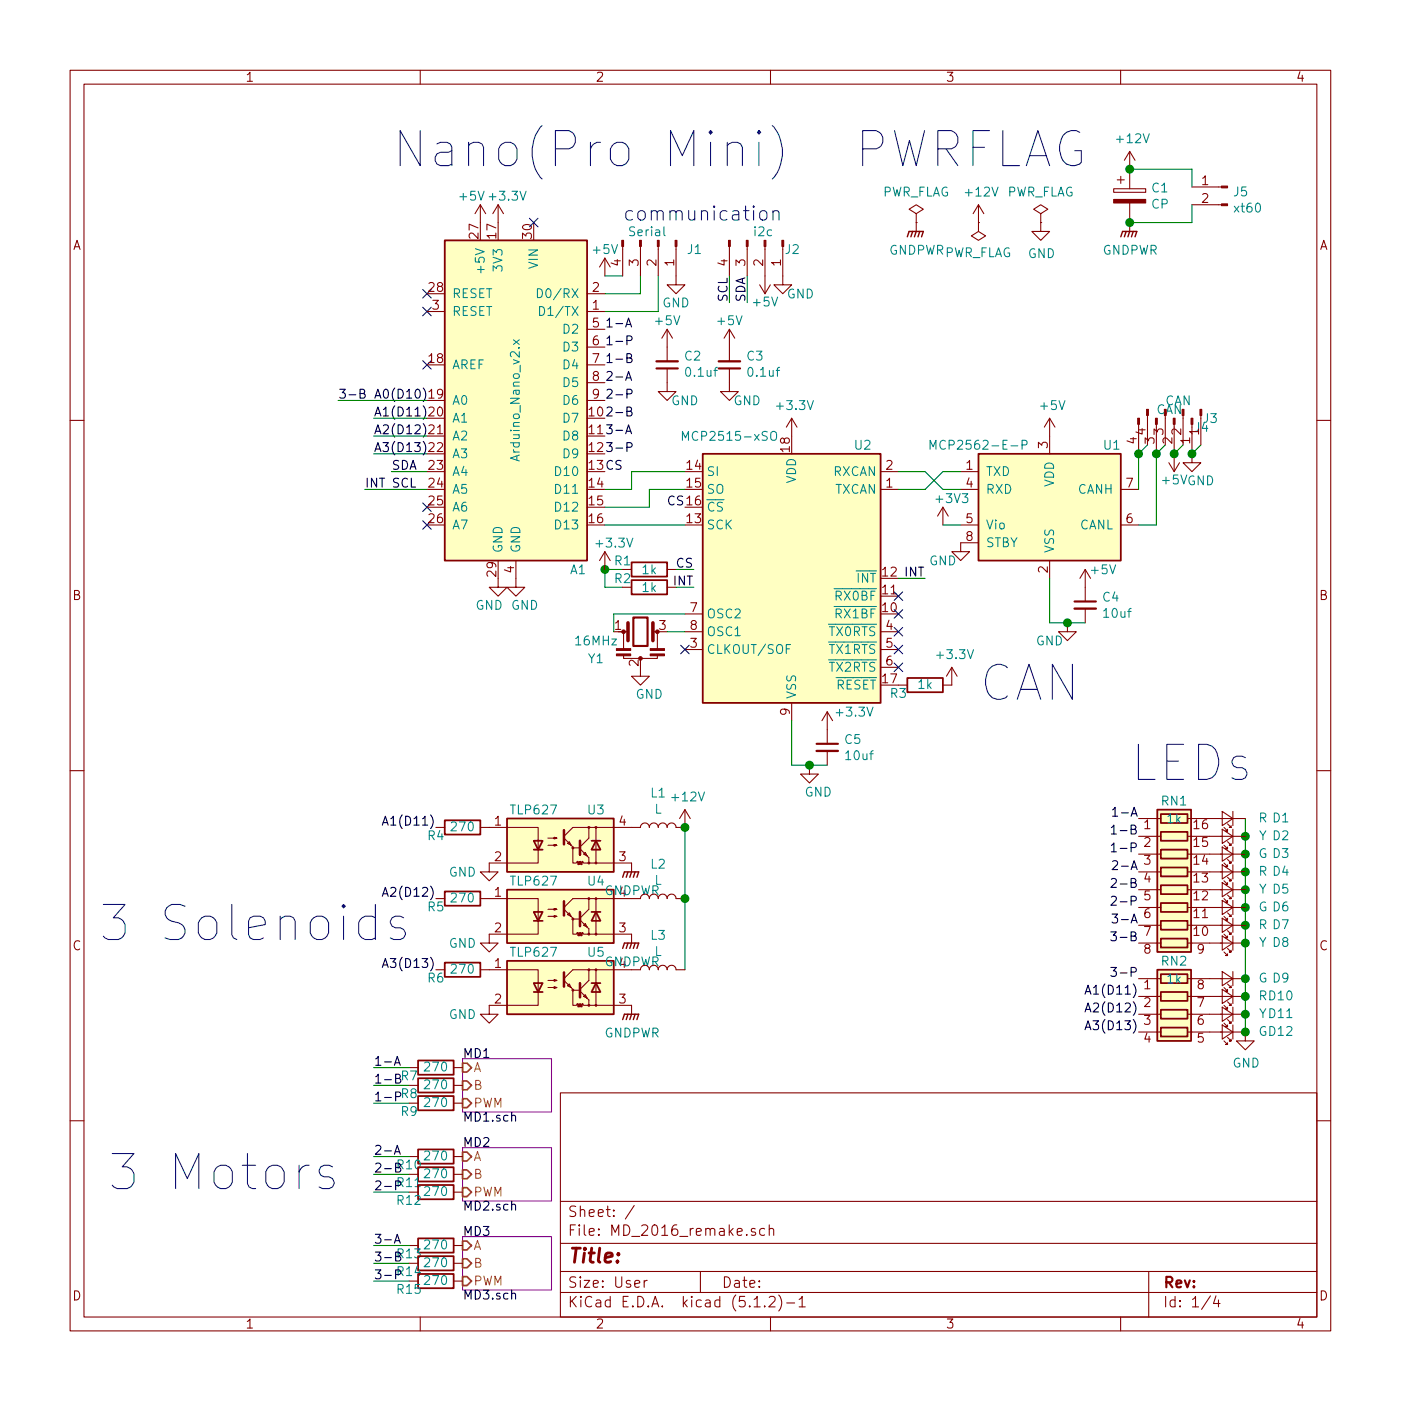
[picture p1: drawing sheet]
EESchema Schematic File Version 4
LIBS:MD_2016_remake-cache
EELAYER 29 0
EELAYER END
$Descr User 7874 7874
encoding utf-8
Sheet 1 4
Title ""
Date ""
Rev ""
Comp ""
Comment1 ""
Comment2 ""
Comment3 ""
Comment4 ""
$EndDescr
$Sheet
S 2600 5950 500  300 
U 5CEF7914
F0 "MD1" 50
F1 "MD1.sch" 50
F2 "A" I L 2600 6000 50 
F3 "B" I L 2600 6100 50 
F4 "PWM" I L 2600 6200 50 
$EndSheet
$Sheet
S 2600 6450 500  300 
U 5CEF7FFC
F0 "MD2" 50
F1 "MD2.sch" 50
F2 "A" I L 2600 6500 50 
F3 "B" I L 2600 6600 50 
F4 "PWM" I L 2600 6700 50 
$EndSheet
$Sheet
S 2600 6950 500  300 
U 5CEF8497
F0 "MD3" 50
F1 "MD3.sch" 50
F2 "A" I L 2600 7000 50 
F3 "B" I L 2600 7100 50 
F4 "PWM" I L 2600 7200 50 
$EndSheet
$Comp
L power:GND #PWR024
U 1 1
P 2900 3250
F 0 "#PWR024" H 2900 3000 50  0001 C CNN
F 1 "GND" H 2950 3100 50  0000 C CNN
F 2 "" H 2900 3250 50  0001 C CNN
F 3 "" H 2900 3250 50  0001 C CNN
	1    2900 3250
	1    0    0    -1  
$EndComp
$Comp
L power:GND #PWR023
U 1 1
P 2800 3250
F 0 "#PWR023" H 2800 3000 50  0001 C CNN
F 1 "GND" H 2750 3100 50  0000 C CNN
F 2 "" H 2800 3250 50  0001 C CNN
F 3 "" H 2800 3250 50  0001 C CNN
	1    2800 3250
	1    0    0    -1  
$EndComp
$Comp
L power:+5V #PWR02
U 1 1
P 2700 1250
F 0 "#PWR02" H 2700 1100 50  0001 C CNN
F 1 "+5V" H 2650 1400 50  0000 C CNN
F 2 "" H 2700 1250 50  0001 C CNN
F 3 "" H 2700 1250 50  0001 C CNN
	1    2700 1250
	1    0    0    -1  
$EndComp
NoConn ~ 2400 1650
NoConn ~ 2400 1750
NoConn ~ 2400 2050
Text Label 2200 2750 0    50   ~ 0
SCL
Wire Wire Line
	2200 2650 2400 2650
NoConn ~ 2400 2850
NoConn ~ 2400 2950
Text Label 2200 2650 0    50   ~ 0
SDA
$Comp
L MCU_Module:Arduino_Nano_v2.x A1
U 1 1
P 2900 2250
F 0 "A1" H 2550 1300 50  0000 C CNN
F 1 "Arduino_Nano_v2.x" V 2900 2250 50  0000 C CNN
F 2 "Module:Arduino_Nano" H 3050 1300 50  0001 L CNN
F 3 "https://www.arduino.cc/en/uploads/Main/ArduinoNanoManual23.pdf" H 2900 1250 50  0001 C CNN
	1    2900 2250
	-1   0    0    -1  
$EndComp
NoConn ~ 3000 1250
Text Label 2100 2250 0    50   ~ 0
A0(D10)
Wire Wire Line
	2400 2550 2100 2550
Text Label 3400 1850 0    50   ~ 0
1-A
Text Label 3400 2050 0    50   ~ 0
1-B
Text Label 3400 1950 0    50   ~ 0
1-P
Text Label 3400 2150 0    50   ~ 0
2-A
Text Label 3400 2250 0    50   ~ 0
2-P
Text Label 3400 2350 0    50   ~ 0
2-B
Text Label 3400 2450 0    50   ~ 0
3-A
Text Label 3400 2550 0    50   ~ 0
3-P
Text Label 1900 2250 0    50   ~ 0
3-B
Wire Wire Line
	1900 2250 2400 2250
Wire Wire Line
	3400 1650 3600 1650
Wire Wire Line
	3700 1750 3400 1750
$Comp
L power:+5V #PWR08
U 1 1
P 3400 1550
F 0 "#PWR08" H 3400 1400 50  0001 C CNN
F 1 "+5V" H 3400 1700 50  0000 C CNN
F 2 "" H 3400 1550 50  0001 C CNN
F 3 "" H 3400 1550 50  0001 C CNN
	1    3400 1550
	1    0    0    -1  
$EndComp
$Comp
L Device:R R7
U 1 1
P 2450 6000
F 0 "R7" V 2400 6150 50  0000 C CNN
F 1 "270" V 2450 6000 50  0000 C CNN
F 2 "Resistor_SMD:R_0603_1608Metric" V 2380 6000 50  0001 C CNN
F 3 "~" H 2450 6000 50  0001 C CNN
	1    2450 6000
	0    -1   -1   0   
$EndComp
$Comp
L Device:R R8
U 1 1
P 2450 6100
F 0 "R8" V 2400 6250 50  0000 C CNN
F 1 "270" V 2450 6100 50  0000 C CNN
F 2 "Resistor_SMD:R_0603_1608Metric" V 2380 6100 50  0001 C CNN
F 3 "~" H 2450 6100 50  0001 C CNN
	1    2450 6100
	0    -1   -1   0   
$EndComp
$Comp
L Device:R R9
U 1 1
P 2450 6200
F 0 "R9" V 2400 6350 50  0000 C CNN
F 1 "270" V 2450 6200 50  0000 C CNN
F 2 "Resistor_SMD:R_0603_1608Metric" V 2380 6200 50  0001 C CNN
F 3 "~" H 2450 6200 50  0001 C CNN
	1    2450 6200
	0    -1   -1   0   
$EndComp
$Comp
L Device:R R10
U 1 1
P 2450 6500
F 0 "R10" V 2400 6650 50  0000 C CNN
F 1 "270" V 2450 6500 50  0000 C CNN
F 2 "Resistor_SMD:R_0603_1608Metric" V 2380 6500 50  0001 C CNN
F 3 "~" H 2450 6500 50  0001 C CNN
	1    2450 6500
	0    -1   -1   0   
$EndComp
$Comp
L Device:R R11
U 1 1
P 2450 6600
F 0 "R11" V 2400 6750 50  0000 C CNN
F 1 "270" V 2450 6600 50  0000 C CNN
F 2 "Resistor_SMD:R_0603_1608Metric" V 2380 6600 50  0001 C CNN
F 3 "~" H 2450 6600 50  0001 C CNN
	1    2450 6600
	0    -1   -1   0   
$EndComp
$Comp
L Device:R R12
U 1 1
P 2450 6700
F 0 "R12" V 2400 6850 50  0000 C CNN
F 1 "270" V 2450 6700 50  0000 C CNN
F 2 "Resistor_SMD:R_0603_1608Metric" V 2380 6700 50  0001 C CNN
F 3 "~" H 2450 6700 50  0001 C CNN
	1    2450 6700
	0    -1   -1   0   
$EndComp
$Comp
L Device:R R13
U 1 1
P 2450 7000
F 0 "R13" V 2400 7150 50  0000 C CNN
F 1 "270" V 2450 7000 50  0000 C CNN
F 2 "Resistor_SMD:R_0603_1608Metric" V 2380 7000 50  0001 C CNN
F 3 "~" H 2450 7000 50  0001 C CNN
	1    2450 7000
	0    -1   -1   0   
$EndComp
$Comp
L Device:R R14
U 1 1
P 2450 7100
F 0 "R14" V 2400 7250 50  0000 C CNN
F 1 "270" V 2450 7100 50  0000 C CNN
F 2 "Resistor_SMD:R_0603_1608Metric" V 2380 7100 50  0001 C CNN
F 3 "~" H 2450 7100 50  0001 C CNN
	1    2450 7100
	0    -1   -1   0   
$EndComp
$Comp
L Device:R R15
U 1 1
P 2450 7200
F 0 "R15" V 2400 7350 50  0000 C CNN
F 1 "270" V 2450 7200 50  0000 C CNN
F 2 "Resistor_SMD:R_0603_1608Metric" V 2380 7200 50  0001 C CNN
F 3 "~" H 2450 7200 50  0001 C CNN
	1    2450 7200
	0    -1   -1   0   
$EndComp
Text Label 2100 6000 0    50   ~ 0
1-A
Text Label 2100 6100 0    50   ~ 0
1-B
Text Label 2100 6200 0    50   ~ 0
1-P
Text Label 2100 6500 0    50   ~ 0
2-A
Text Label 2100 6700 0    50   ~ 0
2-P
Text Label 2100 6600 0    50   ~ 0
2-B
Text Label 2100 7000 0    50   ~ 0
3-A
Text Label 2100 7200 0    50   ~ 0
3-P
Wire Wire Line
	2300 6000 2100 6000
Wire Wire Line
	2100 6100 2300 6100
Wire Wire Line
	2300 6200 2100 6200
Wire Wire Line
	2100 6500 2300 6500
Wire Wire Line
	2300 6600 2100 6600
Wire Wire Line
	2100 6700 2300 6700
Text Label 2100 7100 0    50   ~ 0
3-B
Wire Wire Line
	2300 7000 2100 7000
Wire Wire Line
	2100 7100 2300 7100
Wire Wire Line
	2300 7200 2100 7200
Text Label 2100 2350 0    50   ~ 0
A1(D11)
Text Label 2100 2450 0    50   ~ 0
A2(D12)
Text Label 2100 2550 0    50   ~ 0
A3(D13)
Wire Wire Line
	2400 2350 2100 2350
Wire Wire Line
	2100 2450 2400 2450
Wire Wire Line
	3400 1550 3500 1550
Wire Wire Line
	3600 1650 3600 1550
Wire Wire Line
	3700 1550 3700 1750
$Comp
L power:GND #PWR09
U 1 1
P 3800 1550
F 0 "#PWR09" H 3800 1300 50  0001 C CNN
F 1 "GND" H 3800 1400 50  0000 C CNN
F 2 "" H 3800 1550 50  0001 C CNN
F 3 "" H 3800 1550 50  0001 C CNN
	1    3800 1550
	1    0    0    -1  
$EndComp
$Comp
L Connector:Conn_01x04_Male J1
U 1 1
P 3700 1350
F 0 "J1" V 3750 1600 50  0000 R CNN
F 1 "Serial" V 3650 1400 50  0000 R CNN
F 2 "Connector_JST:JST_PH_B4B-PH-K_1x04_P2.00mm_Vertical" H 3700 1350 50  0001 C CNN
F 3 "~" H 3700 1350 50  0001 C CNN
	1    3700 1350
	0    1    1    0   
$EndComp
$Comp
L Interface_CAN_LIN:MCP2515-xSO U2
U 1 1
P 4450 3250
F 0 "U2" H 4850 4000 50  0000 C CNN
F 1 "MCP2515-xSO" H 4100 4050 50  0000 C CNN
F 2 "Package_DIP:DIP-18_W7.62mm_Socket" H 4450 2350 50  0001 C CIN
F 3 "http://ww1.microchip.com/downloads/en/DeviceDoc/21801e.pdf" H 4550 2450 50  0001 C CNN
	1    4450 3250
	1    0    0    -1  
$EndComp
Wire Wire Line
	3850 2950 3400 2950
Wire Wire Line
	3400 2850 3650 2850
Wire Wire Line
	3650 2850 3650 2750
Wire Wire Line
	3650 2750 3850 2750
Wire Wire Line
	3400 2750 3550 2750
Wire Wire Line
	3550 2750 3550 2650
Wire Wire Line
	3550 2650 3850 2650
Text Label 3400 2650 0    50   ~ 0
CS
Text Label 3850 2850 2    50   ~ 0
CS
$Comp
L Device:Resonator Y1
U 1 1
P 3600 3550
F 0 "Y1" H 3350 3400 50  0000 C CNN
F 1 "16MHz" H 3350 3500 50  0000 C CNN
F 2 "Crystal:Resonator_muRata_CSTLSxxxX-3Pin_W5.5mm_H3.0mm" H 3575 3550 50  0001 C CNN
F 3 "~" H 3575 3550 50  0001 C CNN
	1    3600 3550
	1    0    0    -1  
$EndComp
Wire Wire Line
	3850 3450 3450 3450
Wire Wire Line
	3450 3450 3450 3550
Wire Wire Line
	3750 3550 3850 3550
$Comp
L power:GND #PWR027
U 1 1
P 3600 3750
F 0 "#PWR027" H 3600 3500 50  0001 C CNN
F 1 "GND" H 3650 3600 50  0000 C CNN
F 2 "" H 3600 3750 50  0001 C CNN
F 3 "" H 3600 3750 50  0001 C CNN
	1    3600 3750
	1    0    0    -1  
$EndComp
$Comp
L power:GND #PWR030
U 1 1
P 4550 4300
F 0 "#PWR030" H 4550 4050 50  0001 C CNN
F 1 "GND" H 4600 4150 50  0000 C CNN
F 2 "" H 4550 4300 50  0001 C CNN
F 3 "" H 4550 4300 50  0001 C CNN
	1    4550 4300
	1    0    0    -1  
$EndComp
NoConn ~ 3850 3650
Text Label 5200 3250 2    50   ~ 0
INT
Wire Wire Line
	5200 3250 5050 3250
Text Label 2050 2750 0    50   ~ 0
INT
Wire Wire Line
	2050 2750 2400 2750
NoConn ~ 5050 3550
NoConn ~ 5050 3650
NoConn ~ 5050 3750
NoConn ~ 5050 3450
NoConn ~ 5050 3350
$Comp
L Device:R R3
U 1 1
P 5200 3850
F 0 "R3" V 5150 4000 50  0000 C CNN
F 1 "1k" V 5200 3850 50  0000 C CNN
F 2 "Resistor_SMD:R_0603_1608Metric" V 5130 3850 50  0001 C CNN
F 3 "~" H 5200 3850 50  0001 C CNN
	1    5200 3850
	0    -1   -1   0   
$EndComp
$Comp
L Interface_CAN_LIN:MCP2562-E-P U1
U 1 1
P 5900 2850
F 0 "U1" H 6250 3200 50  0000 C CNN
F 1 "MCP2562-E-P" H 5500 3200 50  0000 C CNN
F 2 "Package_DIP:DIP-8_W7.62mm" H 5900 2350 50  0001 C CIN
F 3 "http://ww1.microchip.com/downloads/en/DeviceDoc/25167A.pdf" H 5900 2850 50  0001 C CNN
	1    5900 2850
	1    0    0    -1  
$EndComp
$Comp
L power:+3V3 #PWR020
U 1 1
P 5300 2950
F 0 "#PWR020" H 5300 2800 50  0001 C CNN
F 1 "+3V3" H 5350 3100 50  0000 C CNN
F 2 "" H 5300 2950 50  0001 C CNN
F 3 "" H 5300 2950 50  0001 C CNN
	1    5300 2950
	1    0    0    -1  
$EndComp
Wire Wire Line
	5300 2950 5400 2950
$Comp
L power:GND #PWR026
U 1 1
P 6000 3500
F 0 "#PWR026" H 6000 3250 50  0001 C CNN
F 1 "GND" H 5900 3400 50  0000 C CNN
F 2 "" H 6000 3500 50  0001 C CNN
F 3 "" H 6000 3500 50  0001 C CNN
	1    6000 3500
	1    0    0    -1  
$EndComp
$Comp
L power:GND #PWR021
U 1 1
P 5400 3050
F 0 "#PWR021" H 5400 2800 50  0001 C CNN
F 1 "GND" H 5300 2950 50  0000 C CNN
F 2 "" H 5400 3050 50  0001 C CNN
F 3 "" H 5400 3050 50  0001 C CNN
	1    5400 3050
	1    0    0    -1  
$EndComp
$Comp
L power:+5V #PWR017
U 1 1
P 5900 2450
F 0 "#PWR017" H 5900 2300 50  0001 C CNN
F 1 "+5V" H 5915 2623 50  0000 C CNN
F 2 "" H 5900 2450 50  0001 C CNN
F 3 "" H 5900 2450 50  0001 C CNN
	1    5900 2450
	1    0    0    -1  
$EndComp
Wire Wire Line
	5050 2650 5200 2650
Wire Wire Line
	5200 2650 5300 2750
Wire Wire Line
	5300 2750 5400 2750
Wire Wire Line
	5400 2650 5300 2650
Wire Wire Line
	5300 2650 5200 2750
Wire Wire Line
	5200 2750 5050 2750
$Comp
L Device:C_Small C5
U 1 1
P 4650 4200
F 0 "C5" H 4742 4246 50  0000 L CNN
F 1 "10uf" H 4742 4155 50  0000 L CNN
F 2 "Capacitor_SMD:C_0603_1608Metric" H 4650 4200 50  0001 C CNN
F 3 "~" H 4650 4200 50  0001 C CNN
	1    4650 4200
	1    0    0    -1  
$EndComp
$Comp
L power:+3.3V #PWR029
U 1 1
P 4650 4100
F 0 "#PWR029" H 4650 3950 50  0001 C CNN
F 1 "+3.3V" H 4800 4200 50  0000 C CNN
F 2 "" H 4650 4100 50  0001 C CNN
F 3 "" H 4650 4100 50  0001 C CNN
	1    4650 4100
	1    0    0    -1  
$EndComp
Wire Wire Line
	4650 4300 4550 4300
Wire Wire Line
	4450 4300 4450 4050
Connection ~ 4550 4300
Wire Wire Line
	4550 4300 4450 4300
$Comp
L Device:C_Small C4
U 1 1
P 6100 3400
F 0 "C4" H 6192 3446 50  0000 L CNN
F 1 "10uf" H 6192 3355 50  0000 L CNN
F 2 "Capacitor_SMD:C_0603_1608Metric" H 6100 3400 50  0001 C CNN
F 3 "~" H 6100 3400 50  0001 C CNN
	1    6100 3400
	1    0    0    -1  
$EndComp
$Comp
L power:+5V #PWR025
U 1 1
P 6100 3300
F 0 "#PWR025" H 6100 3150 50  0001 C CNN
F 1 "+5V" H 6200 3400 50  0000 C CNN
F 2 "" H 6100 3300 50  0001 C CNN
F 3 "" H 6100 3300 50  0001 C CNN
	1    6100 3300
	1    0    0    -1  
$EndComp
Wire Wire Line
	6100 3500 6000 3500
Wire Wire Line
	5900 3500 5900 3250
Connection ~ 6000 3500
Wire Wire Line
	6000 3500 5900 3500
$Comp
L power:+3.3V #PWR028
U 1 1
P 5350 3850
F 0 "#PWR028" H 5350 3700 50  0001 C CNN
F 1 "+3.3V" H 5365 4023 50  0000 C CNN
F 2 "" H 5350 3850 50  0001 C CNN
F 3 "" H 5350 3850 50  0001 C CNN
	1    5350 3850
	1    0    0    -1  
$EndComp
$Comp
L power:+3.3V #PWR016
U 1 1
P 4450 2450
F 0 "#PWR016" H 4450 2300 50  0001 C CNN
F 1 "+3.3V" H 4465 2623 50  0000 C CNN
F 2 "" H 4450 2450 50  0001 C CNN
F 3 "" H 4450 2450 50  0001 C CNN
	1    4450 2450
	1    0    0    -1  
$EndComp
$Comp
L power:+3.3V #PWR03
U 1 1
P 2800 1250
F 0 "#PWR03" H 2800 1100 50  0001 C CNN
F 1 "+3.3V" H 2850 1400 50  0000 C CNN
F 2 "" H 2800 1250 50  0001 C CNN
F 3 "" H 2800 1250 50  0001 C CNN
	1    2800 1250
	1    0    0    -1  
$EndComp
Connection ~ 3400 3200
Wire Wire Line
	3500 3200 3400 3200
Wire Wire Line
	3400 3300 3500 3300
Wire Wire Line
	3400 3200 3400 3300
Wire Wire Line
	3800 3200 3900 3200
Wire Wire Line
	3900 3300 3800 3300
$Comp
L Device:R R2
U 1 1
P 3650 3300
F 0 "R2" V 3600 3450 50  0000 C CNN
F 1 "1k" V 3650 3300 50  0000 C CNN
F 2 "Resistor_SMD:R_0603_1608Metric" V 3580 3300 50  0001 C CNN
F 3 "~" H 3650 3300 50  0001 C CNN
	1    3650 3300
	0    -1   1    0   
$EndComp
$Comp
L Device:R R1
U 1 1
P 3650 3200
F 0 "R1" V 3600 3350 50  0000 C CNN
F 1 "1k" V 3650 3200 50  0000 C CNN
F 2 "Resistor_SMD:R_0603_1608Metric" V 3580 3200 50  0001 C CNN
F 3 "~" H 3650 3200 50  0001 C CNN
	1    3650 3200
	0    -1   1    0   
$EndComp
Text Label 3900 3200 2    50   ~ 0
CS
Text Label 3900 3300 2    50   ~ 0
INT
$Comp
L power:+3.3V #PWR022
U 1 1
P 3400 3200
F 0 "#PWR022" H 3400 3050 50  0001 C CNN
F 1 "+3.3V" H 3350 3350 50  0000 C CNN
F 2 "" H 3400 3200 50  0001 C CNN
F 3 "" H 3400 3200 50  0001 C CNN
	1    3400 3200
	-1   0    0    -1  
$EndComp
$Comp
L Connector:Conn_01x04_Male J2
U 1 1
P 4300 1350
F 0 "J2" V 4350 1550 50  0000 R CNN
F 1 "i2c" V 4250 1400 50  0000 R CNN
F 2 "Connector_JST:JST_PH_B4B-PH-K_1x04_P2.00mm_Vertical" H 4300 1350 50  0001 C CNN
F 3 "~" H 4300 1350 50  0001 C CNN
	1    4300 1350
	0    1    1    0   
$EndComp
Text Label 4100 1700 1    50   ~ 0
SCL
$Comp
L power:GND #PWR011
U 1 1
P 4400 1550
F 0 "#PWR011" H 4400 1300 50  0001 C CNN
F 1 "GND" H 4500 1450 50  0000 C CNN
F 2 "" H 4400 1550 50  0001 C CNN
F 3 "" H 4400 1550 50  0001 C CNN
	1    4400 1550
	1    0    0    -1  
$EndComp
Text Label 4200 1700 1    50   ~ 0
SDA
Wire Wire Line
	4200 1700 4200 1550
Wire Wire Line
	4100 1700 4100 1550
$Comp
L Device:C_Small C3
U 1 1
P 4100 2050
F 0 "C3" H 4008 2004 50  0000 R CNN
F 1 "0.1uf" H 4008 2095 50  0000 R CNN
F 2 "Capacitor_SMD:C_0603_1608Metric" H 4100 2050 50  0001 C CNN
F 3 "~" H 4100 2050 50  0001 C CNN
	1    4100 2050
	-1   0    0    1   
$EndComp
$Comp
L power:+5V #PWR010
U 1 1
P 4300 1550
F 0 "#PWR010" H 4300 1400 50  0001 C CNN
F 1 "+5V" H 4300 1700 50  0000 C CNN
F 2 "" H 4300 1550 50  0001 C CNN
F 3 "" H 4300 1550 50  0001 C CNN
	1    4300 1550
	-1   0    0    1   
$EndComp
$Comp
L power:+5V #PWR013
U 1 1
P 4100 1950
F 0 "#PWR013" H 4100 1800 50  0001 C CNN
F 1 "+5V" H 4100 2100 50  0000 C CNN
F 2 "" H 4100 1950 50  0001 C CNN
F 3 "" H 4100 1950 50  0001 C CNN
	1    4100 1950
	1    0    0    -1  
$EndComp
$Comp
L power:GND #PWR015
U 1 1
P 4100 2150
F 0 "#PWR015" H 4100 1900 50  0001 C CNN
F 1 "GND" H 4200 2050 50  0000 C CNN
F 2 "" H 4100 2150 50  0001 C CNN
F 3 "" H 4100 2150 50  0001 C CNN
	1    4100 2150
	1    0    0    -1  
$EndComp
$Comp
L Device:C_Small C2
U 1 1
P 3750 2050
F 0 "C2" H 3658 2004 50  0000 R CNN
F 1 "0.1uf" H 3658 2095 50  0000 R CNN
F 2 "Capacitor_SMD:C_0603_1608Metric" H 3750 2050 50  0001 C CNN
F 3 "~" H 3750 2050 50  0001 C CNN
	1    3750 2050
	-1   0    0    1   
$EndComp
$Comp
L power:+5V #PWR012
U 1 1
P 3750 1950
F 0 "#PWR012" H 3750 1800 50  0001 C CNN
F 1 "+5V" H 3750 2100 50  0000 C CNN
F 2 "" H 3750 1950 50  0001 C CNN
F 3 "" H 3750 1950 50  0001 C CNN
	1    3750 1950
	1    0    0    -1  
$EndComp
$Comp
L power:GND #PWR014
U 1 1
P 3750 2150
F 0 "#PWR014" H 3750 1900 50  0001 C CNN
F 1 "GND" H 3850 2050 50  0000 C CNN
F 2 "" H 3750 2150 50  0001 C CNN
F 3 "" H 3750 2150 50  0001 C CNN
	1    3750 2150
	1    0    0    -1  
$EndComp
Wire Wire Line
	7000 5200 7000 5300
Connection ~ 7000 5200
Wire Wire Line
	7000 5100 7000 5200
Connection ~ 7000 5100
Wire Wire Line
	7000 5000 7000 5100
Connection ~ 7000 5000
Wire Wire Line
	7000 4900 7000 5000
Connection ~ 7000 4900
Wire Wire Line
	7000 4800 7000 4900
Connection ~ 7000 4800
Wire Wire Line
	7000 4700 7000 4800
Connection ~ 7000 4700
Wire Wire Line
	7000 4600 7000 4700
$Comp
L power:GND #PWR038
U 1 1
P 7000 5800
F 0 "#PWR038" H 7000 5550 50  0001 C CNN
F 1 "GND" H 7005 5627 50  0000 C CNN
F 2 "" H 7000 5800 50  0001 C CNN
F 3 "" H 7000 5800 50  0001 C CNN
	1    7000 5800
	1    0    0    -1  
$EndComp
$Comp
L Device:LED_Small D8
U 1 1
P 6900 5300
F 0 "D8" H 6600 5300 50  0000 C CNN
F 1 "Y" H 6700 5300 50  0000 C CNN
F 2 "LED_SMD:LED_0603_1608Metric" V 6900 5300 50  0001 C CNN
F 3 "~" V 6900 5300 50  0001 C CNN
	1    6900 5300
	-1   0    0    1   
$EndComp
$Comp
L Device:LED_Small D7
U 1 1
P 6900 5200
F 0 "D7" H 6600 5200 50  0000 C CNN
F 1 "R" H 6700 5200 50  0000 C CNN
F 2 "LED_SMD:LED_0603_1608Metric" V 6900 5200 50  0001 C CNN
F 3 "~" V 6900 5200 50  0001 C CNN
	1    6900 5200
	-1   0    0    1   
$EndComp
$Comp
L Device:LED_Small D6
U 1 1
P 6900 5100
F 0 "D6" H 6600 5100 50  0000 C CNN
F 1 "G" H 6700 5100 50  0000 C CNN
F 2 "LED_SMD:LED_0603_1608Metric" V 6900 5100 50  0001 C CNN
F 3 "~" V 6900 5100 50  0001 C CNN
	1    6900 5100
	-1   0    0    1   
$EndComp
$Comp
L Device:LED_Small D5
U 1 1
P 6900 5000
F 0 "D5" H 6600 5000 50  0000 C CNN
F 1 "Y" H 6700 5000 50  0000 C CNN
F 2 "LED_SMD:LED_0603_1608Metric" V 6900 5000 50  0001 C CNN
F 3 "~" V 6900 5000 50  0001 C CNN
	1    6900 5000
	-1   0    0    1   
$EndComp
$Comp
L Device:LED_Small D4
U 1 1
P 6900 4900
F 0 "D4" H 6600 4900 50  0000 C CNN
F 1 "R" H 6700 4900 50  0000 C CNN
F 2 "LED_SMD:LED_0603_1608Metric" V 6900 4900 50  0001 C CNN
F 3 "~" V 6900 4900 50  0001 C CNN
	1    6900 4900
	-1   0    0    1   
$EndComp
$Comp
L Device:R_Pack08 RN1
U 1 1
P 6600 5000
F 0 "RN1" V 6100 5000 50  0000 C CNN
F 1 "1k" V 6200 5000 50  0000 C CNN
F 2 "Resistor_SMD:R_Array_Convex_8x0602" V 7075 5000 50  0001 C CNN
F 3 "~" H 6600 5000 50  0001 C CNN
	1    6600 5000
	0    1    1    0   
$EndComp
$Comp
L Device:LED_Small D3
U 1 1
P 6900 4800
F 0 "D3" H 6600 4800 50  0000 C CNN
F 1 "G" H 6700 4800 50  0000 C CNN
F 2 "LED_SMD:LED_0603_1608Metric" V 6900 4800 50  0001 C CNN
F 3 "~" V 6900 4800 50  0001 C CNN
	1    6900 4800
	-1   0    0    1   
$EndComp
$Comp
L Device:LED_Small D2
U 1 1
P 6900 4700
F 0 "D2" H 6600 4700 50  0000 C CNN
F 1 "Y" H 6700 4700 50  0000 C CNN
F 2 "LED_SMD:LED_0603_1608Metric" V 6900 4700 50  0001 C CNN
F 3 "~" V 6900 4700 50  0001 C CNN
	1    6900 4700
	-1   0    0    1   
$EndComp
$Comp
L Device:LED_Small D1
U 1 1
P 6900 4600
F 0 "D1" H 6600 4600 50  0000 C CNN
F 1 "R" H 6700 4600 50  0000 C CNN
F 2 "LED_SMD:LED_0603_1608Metric" V 6900 4600 50  0001 C CNN
F 3 "~" V 6900 4600 50  0001 C CNN
	1    6900 4600
	-1   0    0    1   
$EndComp
Text Label 6400 5300 2    50   ~ 0
3-B
Text Label 6400 5500 2    50   ~ 0
3-P
Text Label 6400 5200 2    50   ~ 0
3-A
Text Label 6400 5000 2    50   ~ 0
2-B
Text Label 6400 5100 2    50   ~ 0
2-P
Text Label 6400 4900 2    50   ~ 0
2-A
Text Label 6400 4800 2    50   ~ 0
1-P
Text Label 6400 4700 2    50   ~ 0
1-B
Text Label 6400 4600 2    50   ~ 0
1-A
$Comp
L power:GND #PWR06
U 1 1
P 5850 1250
F 0 "#PWR06" H 5850 1000 50  0001 C CNN
F 1 "GND" H 5855 1077 50  0000 C CNN
F 2 "" H 5850 1250 50  0001 C CNN
F 3 "" H 5850 1250 50  0001 C CNN
	1    5850 1250
	1    0    0    -1  
$EndComp
$Comp
L power:PWR_FLAG #FLG03
U 1 1
P 5850 1250
F 0 "#FLG03" H 5850 1325 50  0001 C CNN
F 1 "PWR_FLAG" H 5850 1423 50  0000 C CNN
F 2 "" H 5850 1250 50  0001 C CNN
F 3 "~" H 5850 1250 50  0001 C CNN
	1    5850 1250
	1    0    0    -1  
$EndComp
$Comp
L power:GNDPWR #PWR04
U 1 1
P 5150 1250
F 0 "#PWR04" H 5150 1050 50  0001 C CNN
F 1 "GNDPWR" H 5154 1096 50  0000 C CNN
F 2 "" H 5150 1200 50  0001 C CNN
F 3 "" H 5150 1200 50  0001 C CNN
	1    5150 1250
	1    0    0    -1  
$EndComp
$Comp
L power:PWR_FLAG #FLG01
U 1 1
P 5150 1250
F 0 "#FLG01" H 5150 1325 50  0001 C CNN
F 1 "PWR_FLAG" H 5150 1423 50  0000 C CNN
F 2 "" H 5150 1250 50  0001 C CNN
F 3 "~" H 5150 1250 50  0001 C CNN
	1    5150 1250
	1    0    0    -1  
$EndComp
$Comp
L power:PWR_FLAG #FLG02
U 1 1
P 5500 1250
F 0 "#FLG02" H 5500 1325 50  0001 C CNN
F 1 "PWR_FLAG" H 5500 1423 50  0000 C CNN
F 2 "" H 5500 1250 50  0001 C CNN
F 3 "~" H 5500 1250 50  0001 C CNN
	1    5500 1250
	-1   0    0    1   
$EndComp
$Comp
L power:+12V #PWR05
U 1 1
P 5500 1250
F 0 "#PWR05" H 5500 1100 50  0001 C CNN
F 1 "+12V" H 5515 1423 50  0000 C CNN
F 2 "" H 5500 1250 50  0001 C CNN
F 3 "" H 5500 1250 50  0001 C CNN
	1    5500 1250
	1    0    0    -1  
$EndComp
$Comp
L power:GND #PWR019
U 1 1
P 6700 2550
F 0 "#PWR019" H 6700 2300 50  0001 C CNN
F 1 "GND" H 6750 2400 50  0000 C CNN
F 2 "" H 6700 2550 50  0001 C CNN
F 3 "" H 6700 2550 50  0001 C CNN
	1    6700 2550
	1    0    0    -1  
$EndComp
$Comp
L power:+5V #PWR018
U 1 1
P 6600 2550
F 0 "#PWR018" H 6600 2400 50  0001 C CNN
F 1 "+5V" H 6600 2700 50  0000 C CNN
F 2 "" H 6600 2550 50  0001 C CNN
F 3 "" H 6600 2550 50  0001 C CNN
	1    6600 2550
	-1   0    0    1   
$EndComp
Wire Wire Line
	6500 2550 6500 2950
Wire Wire Line
	6500 2950 6400 2950
Wire Wire Line
	6400 2750 6400 2550
$Comp
L Connector:Conn_01x04_Male J4
U 1 1
P 6600 2350
F 0 "J4" V 6650 2550 50  0000 R CNN
F 1 "CAN" V 6550 2400 50  0000 R CNN
F 2 "Connector_JST:JST_PH_B4B-PH-K_1x04_P2.00mm_Vertical" H 6600 2350 50  0001 C CNN
F 3 "~" H 6600 2350 50  0001 C CNN
	1    6600 2350
	0    1    1    0   
$EndComp
$Comp
L Connector:Conn_01x04_Male J3
U 1 1
P 6650 2300
F 0 "J3" V 6700 2500 50  0000 R CNN
F 1 "CAN" V 6600 2350 50  0000 R CNN
F 2 "Connector_JST:JST_PH_B4B-PH-K_1x04_P2.00mm_Vertical" H 6650 2300 50  0001 C CNN
F 3 "~" H 6650 2300 50  0001 C CNN
	1    6650 2300
	0    1    1    0   
$EndComp
Wire Wire Line
	6400 2550 6450 2500
Connection ~ 6400 2550
Wire Wire Line
	6500 2550 6550 2500
Connection ~ 6500 2550
Wire Wire Line
	6600 2550 6650 2500
Connection ~ 6600 2550
Wire Wire Line
	6700 2550 6750 2500
Connection ~ 6700 2550
$Comp
L Isolator:TLP627 U3
U 1 1
P 3150 4750
F 0 "U3" H 3350 4950 50  0000 C CNN
F 1 "TLP627" H 3000 4950 50  0000 C CNN
F 2 "Package_DIP:DIP-4_W7.62mm" H 2850 4550 50  0001 L CIN
F 3 "https://toshiba.semicon-storage.com/info/docget.jsp?did=16914&prodName=TLP627" H 3150 4750 50  0001 L CNN
	1    3150 4750
	1    0    0    -1  
$EndComp
$Comp
L Isolator:TLP627 U4
U 1 1
P 3150 5150
F 0 "U4" H 3350 5350 50  0000 C CNN
F 1 "TLP627" H 3000 5350 50  0000 C CNN
F 2 "Package_DIP:DIP-4_W7.62mm" H 2850 4950 50  0001 L CIN
F 3 "https://toshiba.semicon-storage.com/info/docget.jsp?did=16914&prodName=TLP627" H 3150 5150 50  0001 L CNN
	1    3150 5150
	1    0    0    -1  
$EndComp
Text Label 6400 5600 2    50   ~ 0
A1(D11)
Text Label 6400 5700 2    50   ~ 0
A2(D12)
Text Label 6400 5800 2    50   ~ 0
A3(D13)
$Comp
L Device:R_Pack04 RN2
U 1 1
P 6600 5700
F 0 "RN2" V 6300 5700 50  0000 C CNN
F 1 "1k" V 6400 5700 50  0000 C CNN
F 2 "Resistor_SMD:R_Array_Convex_4x0603" V 6875 5700 50  0001 C CNN
F 3 "~" H 6600 5700 50  0001 C CNN
	1    6600 5700
	0    1    1    0   
$EndComp
$Comp
L Device:LED_Small D9
U 1 1
P 6900 5500
F 0 "D9" H 6600 5500 50  0000 C CNN
F 1 "G" H 6700 5500 50  0000 C CNN
F 2 "LED_SMD:LED_0603_1608Metric" V 6900 5500 50  0001 C CNN
F 3 "~" V 6900 5500 50  0001 C CNN
	1    6900 5500
	-1   0    0    1   
$EndComp
$Comp
L Device:LED_Small D10
U 1 1
P 6900 5600
F 0 "D10" H 6600 5600 50  0000 C CNN
F 1 "R" H 6700 5600 50  0000 C CNN
F 2 "LED_SMD:LED_0603_1608Metric" V 6900 5600 50  0001 C CNN
F 3 "~" V 6900 5600 50  0001 C CNN
	1    6900 5600
	-1   0    0    1   
$EndComp
$Comp
L Device:LED_Small D11
U 1 1
P 6900 5700
F 0 "D11" H 6600 5700 50  0000 C CNN
F 1 "Y" H 6700 5700 50  0000 C CNN
F 2 "LED_SMD:LED_0603_1608Metric" V 6900 5700 50  0001 C CNN
F 3 "~" V 6900 5700 50  0001 C CNN
	1    6900 5700
	-1   0    0    1   
$EndComp
$Comp
L Device:LED_Small D12
U 1 1
P 6900 5800
F 0 "D12" H 6600 5800 50  0000 C CNN
F 1 "G" H 6700 5800 50  0000 C CNN
F 2 "LED_SMD:LED_0603_1608Metric" V 6900 5800 50  0001 C CNN
F 3 "~" V 6900 5800 50  0001 C CNN
	1    6900 5800
	-1   0    0    1   
$EndComp
Wire Wire Line
	7000 5300 7000 5500
Connection ~ 7000 5300
Connection ~ 7000 5800
Connection ~ 7000 5500
Wire Wire Line
	7000 5500 7000 5600
Connection ~ 7000 5600
Wire Wire Line
	7000 5600 7000 5700
Connection ~ 7000 5700
Wire Wire Line
	7000 5700 7000 5800
$Comp
L Isolator:TLP627 U5
U 1 1
P 3150 5550
F 0 "U5" H 3350 5750 50  0000 C CNN
F 1 "TLP627" H 3000 5750 50  0000 C CNN
F 2 "Package_DIP:DIP-4_W7.62mm" H 2850 5350 50  0001 L CIN
F 3 "https://toshiba.semicon-storage.com/info/docget.jsp?did=16914&prodName=TLP627" H 3150 5550 50  0001 L CNN
	1    3150 5550
	1    0    0    -1  
$EndComp
Text Label 2450 4650 2    50   ~ 0
A1(D11)
Text Label 2450 5050 2    50   ~ 0
A2(D12)
Text Label 2450 5450 2    50   ~ 0
A3(D13)
$Comp
L Device:R R4
U 1 1
P 2600 4650
F 0 "R4" V 2550 4800 50  0000 C CNN
F 1 "270" V 2600 4650 50  0000 C CNN
F 2 "Resistor_SMD:R_0603_1608Metric" V 2530 4650 50  0001 C CNN
F 3 "~" H 2600 4650 50  0001 C CNN
	1    2600 4650
	0    -1   -1   0   
$EndComp
$Comp
L Device:R R5
U 1 1
P 2600 5050
F 0 "R5" V 2550 5200 50  0000 C CNN
F 1 "270" V 2600 5050 50  0000 C CNN
F 2 "Resistor_SMD:R_0603_1608Metric" V 2530 5050 50  0001 C CNN
F 3 "~" H 2600 5050 50  0001 C CNN
	1    2600 5050
	0    -1   -1   0   
$EndComp
$Comp
L Device:R R6
U 1 1
P 2600 5450
F 0 "R6" V 2550 5600 50  0000 C CNN
F 1 "270" V 2600 5450 50  0000 C CNN
F 2 "Resistor_SMD:R_0603_1608Metric" V 2530 5450 50  0001 C CNN
F 3 "~" H 2600 5450 50  0001 C CNN
	1    2600 5450
	0    -1   -1   0   
$EndComp
$Comp
L power:GND #PWR032
U 1 1
P 2750 4850
F 0 "#PWR032" H 2750 4600 50  0001 C CNN
F 1 "GND" H 2600 4800 50  0000 C CNN
F 2 "" H 2750 4850 50  0001 C CNN
F 3 "" H 2750 4850 50  0001 C CNN
	1    2750 4850
	1    0    0    -1  
$EndComp
$Comp
L power:GND #PWR034
U 1 1
P 2750 5250
F 0 "#PWR034" H 2750 5000 50  0001 C CNN
F 1 "GND" H 2600 5200 50  0000 C CNN
F 2 "" H 2750 5250 50  0001 C CNN
F 3 "" H 2750 5250 50  0001 C CNN
	1    2750 5250
	1    0    0    -1  
$EndComp
$Comp
L power:GND #PWR036
U 1 1
P 2750 5650
F 0 "#PWR036" H 2750 5400 50  0001 C CNN
F 1 "GND" H 2600 5600 50  0000 C CNN
F 2 "" H 2750 5650 50  0001 C CNN
F 3 "" H 2750 5650 50  0001 C CNN
	1    2750 5650
	1    0    0    -1  
$EndComp
$Comp
L Device:L L1
U 1 1
P 3700 4650
F 0 "L1" V 3890 4650 50  0000 C CNN
F 1 "L" V 3799 4650 50  0000 C CNN
F 2 "Connector_JST:JST_PH_B2B-PH-K_1x02_P2.00mm_Vertical" H 3700 4650 50  0001 C CNN
F 3 "~" H 3700 4650 50  0001 C CNN
	1    3700 4650
	0    -1   -1   0   
$EndComp
$Comp
L power:+12V #PWR031
U 1 1
P 3850 4650
F 0 "#PWR031" H 3850 4500 50  0001 C CNN
F 1 "+12V" H 3865 4823 50  0000 C CNN
F 2 "" H 3850 4650 50  0001 C CNN
F 3 "" H 3850 4650 50  0001 C CNN
	1    3850 4650
	1    0    0    -1  
$EndComp
Connection ~ 3850 4650
$Comp
L power:GNDPWR #PWR037
U 1 1
P 3550 5650
F 0 "#PWR037" H 3550 5450 50  0001 C CNN
F 1 "GNDPWR" H 3554 5496 50  0000 C CNN
F 2 "" H 3550 5600 50  0001 C CNN
F 3 "" H 3550 5600 50  0001 C CNN
	1    3550 5650
	1    0    0    -1  
$EndComp
$Comp
L power:GNDPWR #PWR035
U 1 1
P 3550 5250
F 0 "#PWR035" H 3550 5050 50  0001 C CNN
F 1 "GNDPWR" H 3554 5096 50  0000 C CNN
F 2 "" H 3550 5200 50  0001 C CNN
F 3 "" H 3550 5200 50  0001 C CNN
	1    3550 5250
	1    0    0    -1  
$EndComp
$Comp
L power:GNDPWR #PWR033
U 1 1
P 3550 4850
F 0 "#PWR033" H 3550 4650 50  0001 C CNN
F 1 "GNDPWR" H 3554 4696 50  0000 C CNN
F 2 "" H 3550 4800 50  0001 C CNN
F 3 "" H 3550 4800 50  0001 C CNN
	1    3550 4850
	1    0    0    -1  
$EndComp
Wire Wire Line
	3850 4650 3850 5050
$Comp
L Device:L L2
U 1 1
P 3700 5050
F 0 "L2" V 3890 5050 50  0000 C CNN
F 1 "L" V 3799 5050 50  0000 C CNN
F 2 "Connector_JST:JST_PH_B2B-PH-K_1x02_P2.00mm_Vertical" H 3700 5050 50  0001 C CNN
F 3 "~" H 3700 5050 50  0001 C CNN
	1    3700 5050
	0    -1   -1   0   
$EndComp
Connection ~ 3850 5050
Wire Wire Line
	3850 5050 3850 5450
$Comp
L Device:L L3
U 1 1
P 3700 5450
F 0 "L3" V 3890 5450 50  0000 C CNN
F 1 "L" V 3799 5450 50  0000 C CNN
F 2 "Connector_JST:JST_PH_B2B-PH-K_1x02_P2.00mm_Vertical" H 3700 5450 50  0001 C CNN
F 3 "~" H 3700 5450 50  0001 C CNN
	1    3700 5450
	0    -1   -1   0   
$EndComp
$Comp
L Device:CP C1
U 1 1
P 6350 1100
F 0 "C1" H 6468 1146 50  0000 L CNN
F 1 "CP" H 6468 1055 50  0000 L CNN
F 2 "Capacitor_THT:CP_Radial_D10.0mm_P5.00mm" H 6388 950 50  0001 C CNN
F 3 "~" H 6350 1100 50  0001 C CNN
	1    6350 1100
	1    0    0    -1  
$EndComp
$Comp
L power:+12V #PWR01
U 1 1
P 6350 950
F 0 "#PWR01" H 6350 800 50  0001 C CNN
F 1 "+12V" H 6365 1123 50  0000 C CNN
F 2 "" H 6350 950 50  0001 C CNN
F 3 "" H 6350 950 50  0001 C CNN
	1    6350 950 
	1    0    0    -1  
$EndComp
$Comp
L power:GNDPWR #PWR07
U 1 1
P 6350 1250
F 0 "#PWR07" H 6350 1050 50  0001 C CNN
F 1 "GNDPWR" H 6354 1096 50  0000 C CNN
F 2 "" H 6350 1200 50  0001 C CNN
F 3 "" H 6350 1200 50  0001 C CNN
	1    6350 1250
	1    0    0    -1  
$EndComp
Text Notes 600  6700 0    197  ~ 0
3 Motors
Text Notes 5500 3950 0    197  ~ 0
CAN
Text Notes 2200 950  0    197  ~ 0
Nano(Pro Mini)
Text Notes 4800 950  0    197  ~ 0
PWRFLAG
Text Notes 3500 1250 0    79   ~ 0
communication
Text Notes 6350 4400 0    197  ~ 0
LEDs
Text Notes 550  5300 0    197  ~ 0
3 Solenoids
$Comp
L Connector:Conn_01x02_Male J5
U 1 1
P 6900 1050
F 0 "J5" H 6872 1024 50  0000 R CNN
F 1 "xt60" H 6872 933 50  0000 R CNN
F 2 "Morita:XT60PT-M" H 6900 1050 50  0001 C CNN
F 3 "~" H 6900 1050 50  0001 C CNN
	1    6900 1050
	-1   0    0    -1  
$EndComp
Wire Wire Line
	6700 1050 6700 950 
Wire Wire Line
	6700 950  6350 950 
Connection ~ 6350 950 
Wire Wire Line
	6700 1150 6700 1250
Wire Wire Line
	6700 1250 6350 1250
Connection ~ 6350 1250
$EndSCHEMATC
